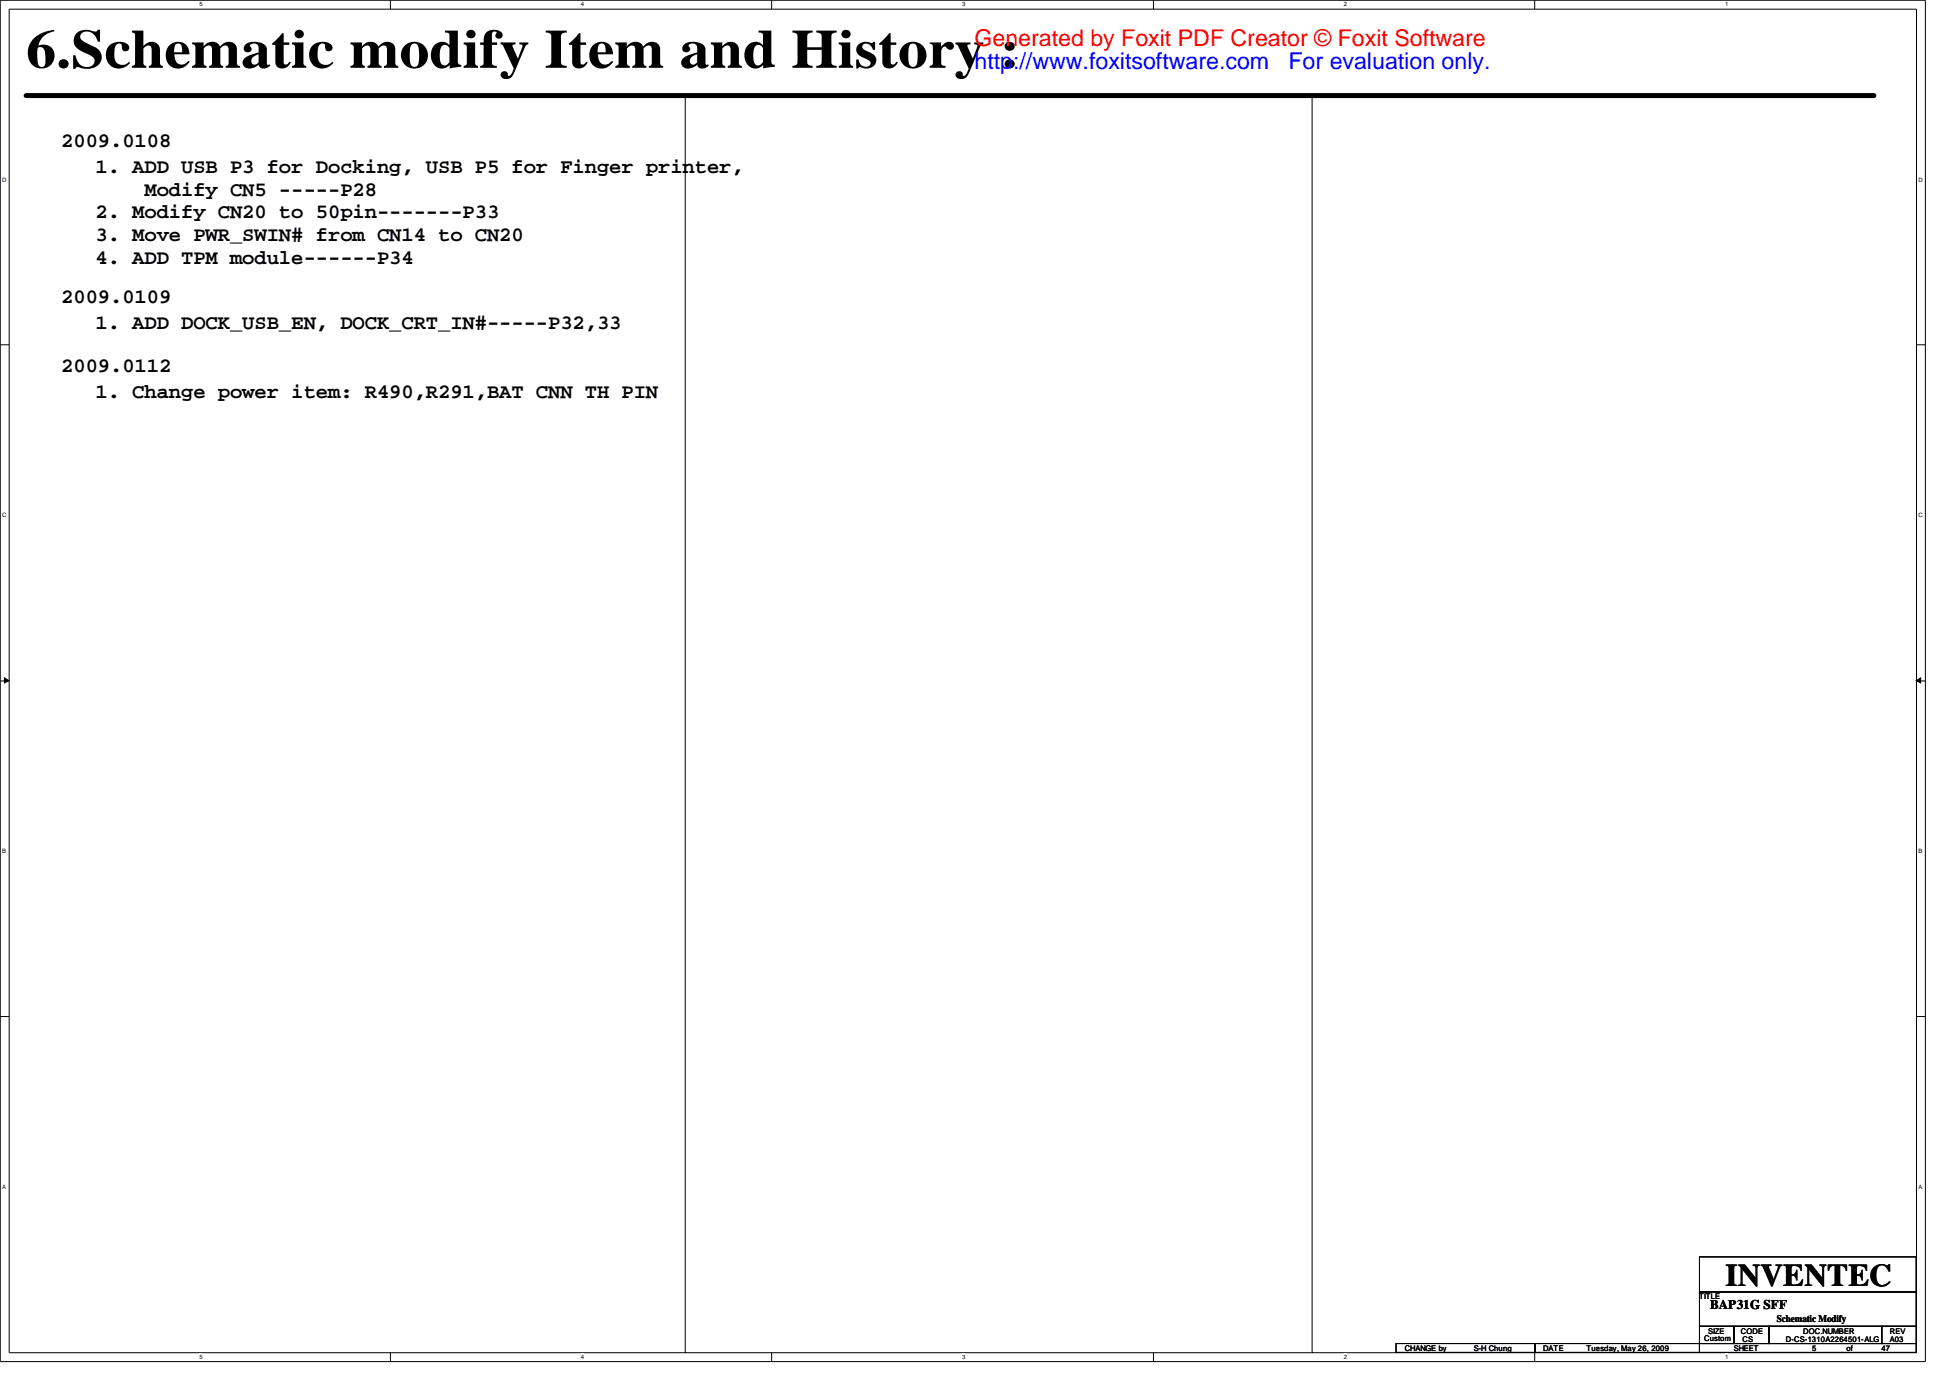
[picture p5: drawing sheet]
<svg xmlns="http://www.w3.org/2000/svg" width="297mm" height="210mm" viewBox="0 0 297 210" stroke-linecap="round" stroke-linejoin="round" font-family="sans-serif">
<path d="M0 0h293.3v207.5h-293.3zM1.4 1.4h290.6v204.7h-290.6z" fill="none" stroke="#000" stroke-width=".15"/>
<g fill="#fff">
<path d="M30.4 .2h.4v1h-.4z"/>
<path d="M30.4 206.2h.4v1.1h-.4z"/>
</g>
<path d="M59.5 0v1.4M59.5 206.1v1.4" fill="none" stroke="#000" stroke-width=".15"/>
<g fill="#fff">
<path d="M88.5 .2h.4v1h-.4z"/>
<path d="M88.5 206.2h.4v1.1h-.4z"/>
</g>
<path d="M117.6 0v1.4M117.6 206.1v1.4" fill="none" stroke="#000" stroke-width=".15"/>
<g fill="#fff">
<path d="M146.6 .2h.4v1h-.4z"/>
<path d="M146.6 206.2h.4v1.1h-.4z"/>
</g>
<path d="M175.7 0v1.4M175.7 206.1v1.4" fill="none" stroke="#000" stroke-width=".15"/>
<g fill="#fff">
<path d="M204.7 .2h.4v1h-.4z"/>
<path d="M204.7 206.2h.4v1.1h-.4z"/>
</g>
<path d="M233.8 0v1.4M233.8 206.1v1.4" fill="none" stroke="#000" stroke-width=".15"/>
<g fill="#fff">
<path d="M262.8 .2h.4v1h-.4z"/>
<path d="M262.8 206.2h.4v1.1h-.4z"/>
<path d="M.3 26.9h.6v1h-.6z"/>
<path d="M292.3 26.9h.6v1h-.6z"/>
<path d="M.3 78.1h.6v1h-.6z"/>
<path d="M292.3 78.1h.6v1h-.6z"/>
</g>
<path d="M0 52.5h1.4M292 52.5h1.3" fill="none" stroke="#000" stroke-width=".15"/>
<g fill="#fff">
<path d="M.3 129.3h.5v1h-.5z"/>
<path d="M292.3 129.3h.5v1h-.5z"/>
</g>
<path d="M0 103.8h1.4M292 103.8h1.3" fill="none" stroke="#000" stroke-width=".15"/>
<path d="M.7 103.3l.7 .4-.7 .4zM291.9 103.7l.7-.4v.8z" fill="#000" stroke="#000" stroke-width=".15"/>
<g fill="#fff">
<path d="M.3 180.4h.6v1h-.6z"/>
<path d="M292.3 180.4h.6v1h-.6z"/>
</g>
<g fill="none" stroke="#000" stroke-width=".15">
<path d="M104.4 14.6v191.5M199.9 14.6v191.5M0 154.9h1.4M292 154.9h1.3M258.9 191.5h33v5.4h-33zM258.9 196.9h33v5.2h-33zM104.4 206.1h.1M199.9 206.1h.1M212.7 204.7h21.1v1.4h-21.1zM233.8 204.7h25.1v1.4h-25.1zM258.9 202.1h5.3v2.6h-5.3zM258.9 204.7h33v1.4h-33z"/>
<path d="M264.2 202.1h5.3v2.6h-5.3zM269.5 202.1h17.2v2.6h-17.2zM286.7 202.1h5.2v2.6h-5.2z"/>
</g>
<path d="M4 14.6h281.3" fill="none" stroke="#000" stroke-width=".76"/>
<circle cx="285.3" cy="14.6" r=".38" fill="#000"/>
<text font-size="8.4" x="4" y="10.3">6.Schematic modify Item and History :</text>
<text font-size="4.8" x="262.9" y="196">INVENTEC</text>
<text font-size="3.5" fill="#f00" x="148.5" y="7.1">Generated by Foxit PDF Creator © Foxit Software</text>
<g font-size="3.5" fill="#00f">
<text x="148.5" y="10.6">http://www.foxitsoftware.com</text>
<text x="196.3" y="10.6">For evaluation only.</text>
</g>
<g font-size="3.1">
<text x="9.3" y="22.4">2009.0108</text>
<text x="14.6" y="26.3">1. ADD USB P3 for Docking, USB P5 for Finger printer,</text>
<text x="22" y="29.8">Modify CN5 -----P28</text>
<text x="14.6" y="33.3">2. Modify CN20 to 50pin-------P33</text>
<text x="14.6" y="36.7">3. Move PWR_SWIN# from CN14 to CN20</text>
<text x="14.6" y="40.2">4. ADD TPM module------P34</text>
<text x="9.3" y="46.1">2009.0109</text>
<text x="14.6" y="50.1">1. ADD DOCK_USB_EN, DOCK_CRT_IN#-----P32,33</text>
<text x="9.3" y="56.7">2009.0112</text>
<text x="14.6" y="60.7">1. Change power item: R490,R291,BAT CNN TH PIN</text>
</g>
<text font-size="2" x="260.5" y="199.4">BAP31G SFF</text>
<text font-size="1.5" x="270.7" y="201.5">Schematic Modify</text>
<g font-size="1.2">
<text x="258.9" y="198">TITLE</text>
<text x="260.2" y="203.2">SIZE</text>
<text x="265.2" y="203.2">CODE</text>
<text x="274.7" y="203.2">DOC.NUMBER</text>
<text x="287.9" y="203.2">REV</text>
<text x="214" y="205.8">CHANGE by</text>
<text x="224.5" y="205.8">S-H Chung</text>
<text x="235.1" y="205.8">DATE</text>
<text x="241.7" y="205.8">Tuesday, May 26, 2009</text>
<text x="259.6" y="204.4">Custom</text>
<text x="264.1" y="205.8">SHEET</text>
<text x="265.5" y="204.6">CS</text>
<text x="272.1" y="204.6">D-CS-1310A2264501-ALG</text>
<text x="276.1" y="205.8">5</text>
<text x="281.3" y="205.8">of</text>
<text x="286.7" y="205.8">47</text>
<text x="287.9" y="204.6">A03</text>
</g>
<g font-size=".9">
<text x="30.4" y=".9">5</text>
<text x="88.5" y=".9">4</text>
<text x="146.6" y=".9">3</text>
<text x="204.7" y=".9">2</text>
<text x="262.8" y=".9">1</text>
<text x=".3" y="27.7">D</text>
<text x="292.3" y="27.7">D</text>
<text x=".3" y="78.8">C</text>
<text x="292.3" y="78.8">C</text>
<text x=".3" y="130">B</text>
<text x="292.3" y="130">B</text>
<text x=".3" y="181.2">A</text>
<text x="292.3" y="181.2">A</text>
<text x="30.4" y="207">5</text>
<text x="88.5" y="207">4</text>
<text x="146.6" y="207">3</text>
<text x="204.7" y="207">2</text>
<text x="262.8" y="207">1</text>
</g>
</svg>
